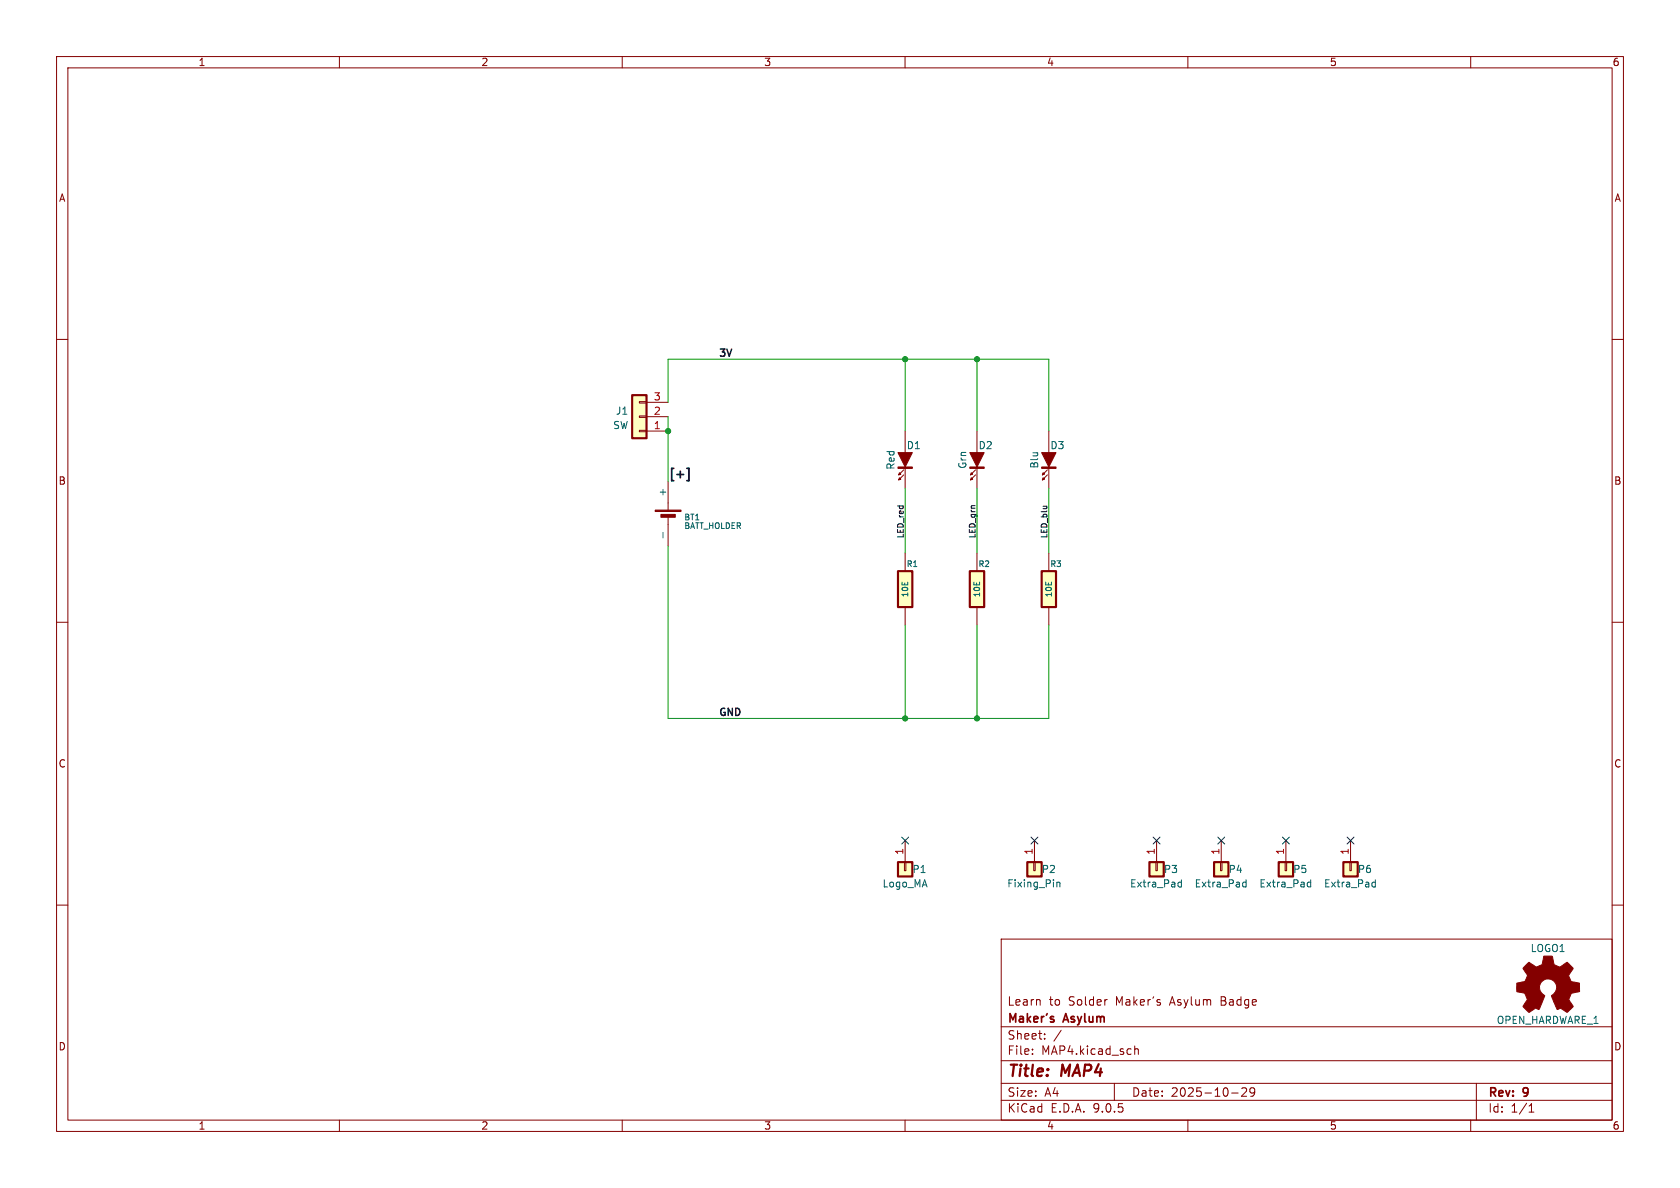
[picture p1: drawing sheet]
(kicad_sch
 (version 20250114)
 (generator "eeschema")
 (generator_version "9.0")
 (paper "A4")
 (title_block
  (title "MAP4")
  (date "2025-10-29")
  (rev "9")
  (company "Maker's Asylum")
  (comment 1 "Learn to Solder Maker's Asylum Badge"))
 (lib_symbols
  (symbol "BATT_HOLDER_1"
   (pin_numbers (hide yes))
   (pin_names
    (offset 0)) (exclude_from_sim no) (in_bom yes) (on_board yes)
   (property "Reference" "BT" (at 0 5.08 0) (effects (font (size 1.016 1.016)) (justify left)))
   (property "Value" "BATT_HOLDER" (at 0 -4.826 0) (effects (font (size 1.016 1.016)) (justify left)))
   (property "Footprint" "" (at 0 0 0) (effects (font (size 1.524 1.524))))
   (property "Datasheet" "" (at 0 0 0) (effects (font (size 1.524 1.524))))
   (property "Description" "" (at 0 0 0) (effects (font (size 1.27 1.27)) (hide yes)))
   (property "Field5" "HOLDER BATTERY COIN 20MM DIA THM" (at 0 7.62 0) (effects (font (size 1.524 1.524)) (justify left) (hide yes)))
   (property "Field6" "Coin Cell, Retainer" (at 0 10.16 0) (effects (font (size 1.524 1.524)) (justify left) (hide yes)))
   (property "Field7" "Coin, 20.0mm" (at 0 12.7 0) (effects (font (size 1.524 1.524)) (justify left) (hide yes)))
   (property "Field8" "Keystone Electronics" (at 0 15.24 0) (effects (font (size 1.524 1.524)) (justify left) (hide yes)))
   (property "Field9" "3003" (at 0 17.78 0) (effects (font (size 1.524 1.524)) (justify left) (hide yes)))
   (property "Field10" "Digikey" (at 0 20.32 0) (effects (font (size 1.524 1.524)) (justify left) (hide yes)))
   (property "Field11" "3003K-ND" (at 0 22.86 0) (effects (font (size 1.524 1.524)) (justify left) (hide yes)))
   (property "Field12" "http://www.digikey.com/scripts/DkSearch/dksus.dll?x=0&y=0&lang=en&KeyWords=3003K-ND&cur=USD" (at 0 25.4 0) (effects (font (size 1.524 1.524)) (justify left) (hide yes)))
   (symbol "BATT_HOLDER_1_0_1"
    (rectangle (start -1.27 2.286) (end -1.016 -2.286) (stroke (width 0) (type solid)) (fill (type outline)))
    (polyline (pts (xy -1.27 0) (xy -2.54 0)) (stroke (width 0) (type solid)) (fill (type none)))
    (rectangle (start 0 1.27) (end -0.508 -1.27) (stroke (width 0) (type solid)) (fill (type outline)))
    (polyline (pts (xy 0 0) (xy 1.27 0)) (stroke (width 0) (type solid)) (fill (type none))))
   (symbol "BATT_HOLDER_1_1_1"
    (pin passive line (at -6.35 0 0) (length 3.81) (name "+" (effects (font (size 1.27 1.27)))) (number "1" (effects (font (size 1.27 1.27)))))
    (pin passive line (at 5.08 0 180) (length 3.81) (name "-" (effects (font (size 1.27 1.27)))) (number "2" (effects (font (size 1.27 1.27))))))
   (embedded_fonts no))
  (symbol "LED_1"
   (pin_numbers (hide yes))
   (pin_names
    (offset 1.016) (hide yes)) (exclude_from_sim no) (in_bom yes) (on_board yes)
   (property "Reference" "D" (at 0 2.54 0) (effects (font (size 1.016 1.016))))
   (property "Value" "LED" (at 0 -2.54 0) (effects (font (size 1.016 1.016))))
   (property "Footprint" "" (at 0 0 0) (effects (font (size 1.524 1.524))))
   (property "Datasheet" "" (at 0 0 0) (effects (font (size 1.524 1.524))))
   (property "Description" "" (at 0 0 0) (effects (font (size 1.27 1.27)) (hide yes)))
   (property "Field5" "LED SS 5MM 625NM RED DIFF" (at 0 5.08 0) (effects (font (size 1.524 1.524)) (justify left) (hide yes)))
   (property "Field6" "2V, 10mA" (at 0 7.62 0) (effects (font (size 1.524 1.524)) (justify left) (hide yes)))
   (property "Field7" "Round with Domed Top, 5mm, T-1 3/4" (at 0 10.16 0) (effects (font (size 1.524 1.524)) (justify left) (hide yes)))
   (property "Field8" "Kingbright Corp" (at 0 12.7 0) (effects (font (size 1.524 1.524)) (justify left) (hide yes)))
   (property "Field9" "WP7113ID" (at 0 15.24 0) (effects (font (size 1.524 1.524)) (justify left) (hide yes)))
   (property "Field10" "Digikey" (at 0 17.78 0) (effects (font (size 1.524 1.524)) (justify left) (hide yes)))
   (property "Field11" "754-1264-ND" (at 0 20.32 0) (effects (font (size 1.524 1.524)) (justify left) (hide yes)))
   (property "Field12" "http://www.digikey.com/product-detail/en/WP7113ID/754-1264-ND/1747663" (at 0 22.86 0) (effects (font (size 1.524 1.524)) (justify left) (hide yes)))
   (symbol "LED_1_0_1"
    (polyline (pts (xy -1.27 1.27) (xy 1.27 0) (xy -1.27 -1.27)) (stroke (width 0) (type solid)) (fill (type outline)))
    (rectangle (start 1.27 1.27) (end 1.524 -1.27) (stroke (width 0) (type solid)) (fill (type outline)))
    (polyline (pts (xy 1.778 -0.254) (xy 2.667 -1.143) (xy 2.54 -0.762) (xy 2.286 -1.016) (xy 2.667 -1.143)) (stroke (width 0) (type solid)) (fill (type none)))
    (polyline (pts (xy 2.667 -0.254) (xy 3.556 -1.143) (xy 3.429 -0.762) (xy 3.175 -1.016) (xy 3.556 -1.143)) (stroke (width 0) (type solid)) (fill (type none))))
   (symbol "LED_1_1_1"
    (pin passive line (at -5.08 0 0) (length 3.81) (name "A" (effects (font (size 1.016 1.016)))) (number "1" (effects (font (size 1.016 1.016)))))
    (pin passive line (at 5.08 0 180) (length 3.81) (name "K" (effects (font (size 1.016 1.016)))) (number "2" (effects (font (size 1.016 1.016))))))
   (embedded_fonts no))
  (symbol "LED_2"
   (pin_numbers (hide yes))
   (pin_names
    (offset 1.016) (hide yes)) (exclude_from_sim no) (in_bom yes) (on_board yes)
   (property "Reference" "D" (at 0 2.54 0) (effects (font (size 1.016 1.016))))
   (property "Value" "LED" (at 0 -2.54 0) (effects (font (size 1.016 1.016))))
   (property "Footprint" "" (at 0 0 0) (effects (font (size 1.524 1.524))))
   (property "Datasheet" "" (at 0 0 0) (effects (font (size 1.524 1.524))))
   (property "Description" "" (at 0 0 0) (effects (font (size 1.27 1.27)) (hide yes)))
   (property "Field5" "LED SS 5MM 625NM RED DIFF" (at 0 5.08 0) (effects (font (size 1.524 1.524)) (justify left) (hide yes)))
   (property "Field6" "2V, 10mA" (at 0 7.62 0) (effects (font (size 1.524 1.524)) (justify left) (hide yes)))
   (property "Field7" "Round with Domed Top, 5mm, T-1 3/4" (at 0 10.16 0) (effects (font (size 1.524 1.524)) (justify left) (hide yes)))
   (property "Field8" "Kingbright Corp" (at 0 12.7 0) (effects (font (size 1.524 1.524)) (justify left) (hide yes)))
   (property "Field9" "WP7113ID" (at 0 15.24 0) (effects (font (size 1.524 1.524)) (justify left) (hide yes)))
   (property "Field10" "Digikey" (at 0 17.78 0) (effects (font (size 1.524 1.524)) (justify left) (hide yes)))
   (property "Field11" "754-1264-ND" (at 0 20.32 0) (effects (font (size 1.524 1.524)) (justify left) (hide yes)))
   (property "Field12" "http://www.digikey.com/product-detail/en/WP7113ID/754-1264-ND/1747663" (at 0 22.86 0) (effects (font (size 1.524 1.524)) (justify left) (hide yes)))
   (symbol "LED_2_0_1"
    (polyline (pts (xy -1.27 1.27) (xy 1.27 0) (xy -1.27 -1.27)) (stroke (width 0) (type solid)) (fill (type outline)))
    (rectangle (start 1.27 1.27) (end 1.524 -1.27) (stroke (width 0) (type solid)) (fill (type outline)))
    (polyline (pts (xy 1.778 -0.254) (xy 2.667 -1.143) (xy 2.54 -0.762) (xy 2.286 -1.016) (xy 2.667 -1.143)) (stroke (width 0) (type solid)) (fill (type none)))
    (polyline (pts (xy 2.667 -0.254) (xy 3.556 -1.143) (xy 3.429 -0.762) (xy 3.175 -1.016) (xy 3.556 -1.143)) (stroke (width 0) (type solid)) (fill (type none))))
   (symbol "LED_2_1_1"
    (pin passive line (at -5.08 0 0) (length 3.81) (name "A" (effects (font (size 1.016 1.016)))) (number "1" (effects (font (size 1.016 1.016)))))
    (pin passive line (at 5.08 0 180) (length 3.81) (name "K" (effects (font (size 1.016 1.016)))) (number "2" (effects (font (size 1.016 1.016))))))
   (embedded_fonts no))
  (symbol "LED_3"
   (pin_numbers (hide yes))
   (pin_names
    (offset 1.016) (hide yes)) (exclude_from_sim no) (in_bom yes) (on_board yes)
   (property "Reference" "D" (at 0 2.54 0) (effects (font (size 1.016 1.016))))
   (property "Value" "LED" (at 0 -2.54 0) (effects (font (size 1.016 1.016))))
   (property "Footprint" "" (at 0 0 0) (effects (font (size 1.524 1.524))))
   (property "Datasheet" "" (at 0 0 0) (effects (font (size 1.524 1.524))))
   (property "Description" "" (at 0 0 0) (effects (font (size 1.27 1.27)) (hide yes)))
   (property "Field5" "LED SS 5MM 625NM RED DIFF" (at 0 5.08 0) (effects (font (size 1.524 1.524)) (justify left) (hide yes)))
   (property "Field6" "2V, 10mA" (at 0 7.62 0) (effects (font (size 1.524 1.524)) (justify left) (hide yes)))
   (property "Field7" "Round with Domed Top, 5mm, T-1 3/4" (at 0 10.16 0) (effects (font (size 1.524 1.524)) (justify left) (hide yes)))
   (property "Field8" "Kingbright Corp" (at 0 12.7 0) (effects (font (size 1.524 1.524)) (justify left) (hide yes)))
   (property "Field9" "WP7113ID" (at 0 15.24 0) (effects (font (size 1.524 1.524)) (justify left) (hide yes)))
   (property "Field10" "Digikey" (at 0 17.78 0) (effects (font (size 1.524 1.524)) (justify left) (hide yes)))
   (property "Field11" "754-1264-ND" (at 0 20.32 0) (effects (font (size 1.524 1.524)) (justify left) (hide yes)))
   (property "Field12" "http://www.digikey.com/product-detail/en/WP7113ID/754-1264-ND/1747663" (at 0 22.86 0) (effects (font (size 1.524 1.524)) (justify left) (hide yes)))
   (symbol "LED_3_0_1"
    (polyline (pts (xy -1.27 1.27) (xy 1.27 0) (xy -1.27 -1.27)) (stroke (width 0) (type solid)) (fill (type outline)))
    (rectangle (start 1.27 1.27) (end 1.524 -1.27) (stroke (width 0) (type solid)) (fill (type outline)))
    (polyline (pts (xy 1.778 -0.254) (xy 2.667 -1.143) (xy 2.54 -0.762) (xy 2.286 -1.016) (xy 2.667 -1.143)) (stroke (width 0) (type solid)) (fill (type none)))
    (polyline (pts (xy 2.667 -0.254) (xy 3.556 -1.143) (xy 3.429 -0.762) (xy 3.175 -1.016) (xy 3.556 -1.143)) (stroke (width 0) (type solid)) (fill (type none))))
   (symbol "LED_3_1_1"
    (pin passive line (at -5.08 0 0) (length 3.81) (name "A" (effects (font (size 1.016 1.016)))) (number "1" (effects (font (size 1.016 1.016)))))
    (pin passive line (at 5.08 0 180) (length 3.81) (name "K" (effects (font (size 1.016 1.016)))) (number "2" (effects (font (size 1.016 1.016))))))
   (embedded_fonts no))
  (symbol "MAP4-rescue:OPEN_HARDWARE_1"
   (pin_names
    (offset 1.016)) (exclude_from_sim no) (in_bom yes) (on_board yes)
   (property "Reference" "LOGO" (at 0 6.985 0) (effects (font (size 1.27 1.27))))
   (property "Value" "OPEN_HARDWARE_1" (at 0 -5.715 0) (effects (font (size 1.27 1.27))))
   (property "Footprint" "" (at 0 0 0) (effects (font (size 1.524 1.524)) (hide yes)))
   (property "Datasheet" "" (at 0 0 0) (effects (font (size 1.524 1.524)) (hide yes)))
   (property "Description" "" (at 0 0 0) (effects (font (size 1.27 1.27)) (hide yes)))
   (property "Field5" "" (at 0 0 0) (effects (font (size 1.27 1.27)) (hide yes)))
   (symbol "OPEN_HARDWARE_1_0_1"
    (polyline (pts (xy 3.3528 -4.3434) (xy 3.302 -4.318) (xy 3.175 -4.2418) (xy 2.9972 -4.1148) (xy 2.7686 -3.9624) (xy 2.54 -3.81) (xy 2.3622 -3.7084) (xy 2.2352 -3.6068) (xy 2.1844 -3.5814) (xy 2.159 -3.6068) (xy 2.0574 -3.6576) (xy 1.905 -3.7338) (xy 1.8034 -3.7846) (xy 1.6764 -3.8354) (xy 1.6002 -3.8354) (xy 1.6002 -3.8354) (xy 1.5494 -3.7338) (xy 1.4732 -3.5306) (xy 1.3462 -3.302) (xy 1.2446 -3.0226) (xy 1.1176 -2.7178) (xy 0.9652 -2.413) (xy 0.8636 -2.1082) (xy 0.7366 -1.8288) (xy 0.6604 -1.6256) (xy 0.6096 -1.4732) (xy 0.5842 -1.397) (xy 0.5842 -1.397) (xy 0.6604 -1.3208) (xy 0.7874 -1.2446) (xy 1.0414 -1.016) (xy 1.2954 -0.6858) (xy 1.4478 -0.3302) (xy 1.524 0.0762) (xy 1.4732 0.4572) (xy 1.3208 0.8128) (xy 1.0668 1.143) (xy 0.762 1.3716) (xy 0.4064 1.524) (xy 0 1.5748) (xy -0.381 1.5494) (xy -0.7366 1.397) (xy -1.0668 1.143) (xy -1.2192 0.9906) (xy -1.397 0.6604) (xy -1.524 0.3048) (xy -1.524 0.2286) (xy -1.4986 -0.1778) (xy -1.397 -0.5334) (xy -1.1938 -0.8636) (xy -0.9144 -1.143) (xy -0.8636 -1.1684) (xy -0.7366 -1.27) (xy -0.635 -1.3462) (xy -0.5842 -1.397) (xy -1.0668 -2.5908) (xy -1.143 -2.794) (xy -1.2954 -3.1242) (xy -1.397 -3.4036) (xy -1.4986 -3.6322) (xy -1.5748 -3.7846) (xy -1.6002 -3.8354) (xy -1.6002 -3.8354) (xy -1.651 -3.8354) (xy -1.7272 -3.81) (xy -1.905 -3.7338) (xy -2.0066 -3.683) (xy -2.1336 -3.6068) (xy -2.2098 -3.5814) (xy -2.2606 -3.6068) (xy -2.3622 -3.683) (xy -2.54 -3.81) (xy -2.7686 -3.9624) (xy -2.9718 -4.0894) (xy -3.1496 -4.2164) (xy -3.302 -4.318) (xy -3.3528 -4.3434) (xy -3.3782 -4.3434) (xy -3.429 -4.318) (xy -3.5306 -4.2164) (xy -3.7084 -4.064) (xy -3.937 -3.8354) (xy -3.9624 -3.81) (xy -4.1656 -3.6068) (xy -4.318 -3.4544) (xy -4.4196 -3.3274) (xy -4.445 -3.2766) (xy -4.445 -3.2766) (xy -4.4196 -3.2258) (xy -4.318 -3.0734) (xy -4.2164 -2.8956) (xy -4.064 -2.667) (xy -3.6576 -2.0828) (xy -3.8862 -1.5494) (xy -3.937 -1.3716) (xy -4.0386 -1.1684) (xy -4.0894 -1.0414) (xy -4.1148 -0.9652) (xy -4.191 -0.9398) (xy -4.318 -0.9144) (xy -4.5466 -0.8636) (xy -4.8006 -0.8128) (xy -5.0546 -0.7874) (xy -5.2578 -0.7366) (xy -5.4356 -0.7112) (xy -5.5118 -0.6858) (xy -5.5118 -0.6858) (xy -5.5372 -0.635) (xy -5.5372 -0.5588) (xy -5.5372 -0.4318) (xy -5.5626 -0.2286) (xy -5.5626 0.0762) (xy -5.5626 0.127) (xy -5.5372 0.4064) (xy -5.5372 0.635) (xy -5.5372 0.762) (xy -5.5372 0.8382) (xy -5.5372 0.8382) (xy -5.461 0.8382) (xy -5.3086 0.889) (xy -5.08 0.9144) (xy -4.826 0.9652) (xy -4.8006 0.9906) (xy -4.5466 1.0414) (xy -4.318 1.0668) (xy -4.1656 1.1176) (xy -4.0894 1.143) (xy -4.0894 1.143) (xy -4.0386 1.2446) (xy -3.9624 1.4224) (xy -3.8608 1.6256) (xy -3.7846 1.8288) (xy -3.7084 2.0066) (xy -3.6576 2.159) (xy -3.6322 2.2098) (xy -3.6322 2.2098) (xy -3.683 2.286) (xy -3.7592 2.413) (xy -3.8862 2.5908) (xy -4.064 2.8194) (xy -4.064 2.8448) (xy -4.2164 3.0734) (xy -4.3434 3.2512) (xy -4.4196 3.3782) (xy -4.445 3.4544) (xy -4.445 3.4544) (xy -4.3942 3.5052) (xy -4.2926 3.6322) (xy -4.1148 3.81) (xy -3.937 4.0132) (xy -3.8608 4.064) (xy -3.6576 4.2926) (xy -3.5052 4.4196) (xy -3.4036 4.4958) (xy -3.3528 4.5212) (xy -3.3528 4.5212) (xy -3.302 4.4704) (xy -3.1496 4.3688) (xy -2.9718 4.2418) (xy -2.7432 4.0894) (xy -2.7178 4.0894) (xy -2.4892 3.937) (xy -2.3114 3.81) (xy -2.1844 3.7084) (xy -2.1336 3.683) (xy -2.1082 3.683) (xy -2.032 3.7084) (xy -1.8542 3.7592) (xy -1.6764 3.8354) (xy -1.4732 3.937) (xy -1.27 4.0132) (xy -1.143 4.064) (xy -1.0668 4.1148) (xy -1.0668 4.1148) (xy -1.0414 4.191) (xy -1.016 4.3434) (xy -0.9652 4.572) (xy -0.9144 4.8514) (xy -0.889 4.9022) (xy -0.8382 5.1562) (xy -0.8128 5.3848) (xy -0.7874 5.5372) (xy -0.762 5.588) (xy -0.7112 5.6134) (xy -0.5842 5.6134) (xy -0.4064 5.6134) (xy -0.1524 5.6134) (xy 0.0762 5.6134) (xy 0.3302 5.6134) (xy 0.5334 5.6134) (xy 0.6858 5.588) (xy 0.7366 5.588) (xy 0.7366 5.588) (xy 0.762 5.5118) (xy 0.8128 5.334) (xy 0.8382 5.1054) (xy 0.9144 4.826) (xy 0.9144 4.7752) (xy 0.9652 4.5212) (xy 1.016 4.2926) (xy 1.0414 4.1402) (xy 1.0668 4.0894) (xy 1.0668 4.0894) (xy 1.1938 4.0386) (xy 1.3716 3.9624) (xy 1.5748 3.8608) (xy 2.0828 3.6576) (xy 2.7178 4.0894) (xy 2.7686 4.1402) (xy 2.9972 4.2926) (xy 3.175 4.4196) (xy 3.302 4.4958) (xy 3.3782 4.5212) (xy 3.3782 4.5212) (xy 3.429 4.4704) (xy 3.556 4.3434) (xy 3.7338 4.191) (xy 3.9116 3.9878) (xy 4.064 3.8354) (xy 4.2418 3.6576) (xy 4.3434 3.556) (xy 4.4196 3.4798) (xy 4.4196 3.429) (xy 4.4196 3.4036) (xy 4.3942 3.3274) (xy 4.2926 3.2004) (xy 4.1656 2.9972) (xy 4.0132 2.794) (xy 3.8862 2.5908) (xy 3.7592 2.3876) (xy 3.6576 2.2352) (xy 3.6322 2.159) (xy 3.6322 2.1336) (xy 3.683 2.0066) (xy 3.7592 1.8288) (xy 3.8608 1.6002) (xy 4.064 1.1176) (xy 4.3942 1.0414) (xy 4.5974 1.016) (xy 4.8768 0.9652) (xy 5.1308 0.9144) (xy 5.5372 0.8382) (xy 5.5626 -0.6604) (xy 5.4864 -0.6858) (xy 5.4356 -0.6858) (xy 5.2832 -0.7366) (xy 5.0546 -0.762) (xy 4.8006 -0.8128) (xy 4.5974 -0.8636) (xy 4.3688 -0.9144) (xy 4.2164 -0.9398) (xy 4.1402 -0.9398) (xy 4.1148 -0.9652) (xy 4.064 -1.0668) (xy 3.9878 -1.2446) (xy 3.9116 -1.4478) (xy 3.81 -1.651) (xy 3.7338 -1.8542) (xy 3.683 -2.0066) (xy 3.6576 -2.0828) (xy 3.683 -2.1336) (xy 3.7846 -2.2606) (xy 3.8862 -2.4638) (xy 4.0386 -2.667) (xy 4.191 -2.8956) (xy 4.318 -3.0734) (xy 4.3942 -3.2004) (xy 4.445 -3.2766) (xy 4.4196 -3.3274) (xy 4.3434 -3.429) (xy 4.1656 -3.5814) (xy 3.937 -3.8354) (xy 3.8862 -3.8608) (xy 3.683 -4.064) (xy 3.5306 -4.2164) (xy 3.4036 -4.318) (xy 3.3528 -4.3434)) (stroke (width 0) (type solid)) (fill (type outline))))
   (embedded_fonts no))
  (symbol "OPEN_HARDWARE_1_1"
   (pin_names
    (offset 1.016)) (exclude_from_sim no) (in_bom yes) (on_board yes)
   (property "Reference" "LOGO" (at 0 6.985 0) (effects (font (size 1.27 1.27))))
   (property "Value" "OPEN_HARDWARE_1" (at 0 -5.715 0) (effects (font (size 1.27 1.27))))
   (property "Footprint" "" (at 0 0 0) (effects (font (size 1.524 1.524)) (hide yes)))
   (property "Datasheet" "" (at 0 0 0) (effects (font (size 1.524 1.524)) (hide yes)))
   (property "Description" "" (at 0 0 0) (effects (font (size 1.27 1.27)) (hide yes)))
   (property "Field5" "" (at 0 0 0) (effects (font (size 1.27 1.27)) (hide yes)))
   (symbol "OPEN_HARDWARE_1_1_0_1"
    (polyline (pts (xy 3.3528 -4.3434) (xy 3.302 -4.318) (xy 3.175 -4.2418) (xy 2.9972 -4.1148) (xy 2.7686 -3.9624) (xy 2.54 -3.81) (xy 2.3622 -3.7084) (xy 2.2352 -3.6068) (xy 2.1844 -3.5814) (xy 2.159 -3.6068) (xy 2.0574 -3.6576) (xy 1.905 -3.7338) (xy 1.8034 -3.7846) (xy 1.6764 -3.8354) (xy 1.6002 -3.8354) (xy 1.6002 -3.8354) (xy 1.5494 -3.7338) (xy 1.4732 -3.5306) (xy 1.3462 -3.302) (xy 1.2446 -3.0226) (xy 1.1176 -2.7178) (xy 0.9652 -2.413) (xy 0.8636 -2.1082) (xy 0.7366 -1.8288) (xy 0.6604 -1.6256) (xy 0.6096 -1.4732) (xy 0.5842 -1.397) (xy 0.5842 -1.397) (xy 0.6604 -1.3208) (xy 0.7874 -1.2446) (xy 1.0414 -1.016) (xy 1.2954 -0.6858) (xy 1.4478 -0.3302) (xy 1.524 0.0762) (xy 1.4732 0.4572) (xy 1.3208 0.8128) (xy 1.0668 1.143) (xy 0.762 1.3716) (xy 0.4064 1.524) (xy 0 1.5748) (xy -0.381 1.5494) (xy -0.7366 1.397) (xy -1.0668 1.143) (xy -1.2192 0.9906) (xy -1.397 0.6604) (xy -1.524 0.3048) (xy -1.524 0.2286) (xy -1.4986 -0.1778) (xy -1.397 -0.5334) (xy -1.1938 -0.8636) (xy -0.9144 -1.143) (xy -0.8636 -1.1684) (xy -0.7366 -1.27) (xy -0.635 -1.3462) (xy -0.5842 -1.397) (xy -1.0668 -2.5908) (xy -1.143 -2.794) (xy -1.2954 -3.1242) (xy -1.397 -3.4036) (xy -1.4986 -3.6322) (xy -1.5748 -3.7846) (xy -1.6002 -3.8354) (xy -1.6002 -3.8354) (xy -1.651 -3.8354) (xy -1.7272 -3.81) (xy -1.905 -3.7338) (xy -2.0066 -3.683) (xy -2.1336 -3.6068) (xy -2.2098 -3.5814) (xy -2.2606 -3.6068) (xy -2.3622 -3.683) (xy -2.54 -3.81) (xy -2.7686 -3.9624) (xy -2.9718 -4.0894) (xy -3.1496 -4.2164) (xy -3.302 -4.318) (xy -3.3528 -4.3434) (xy -3.3782 -4.3434) (xy -3.429 -4.318) (xy -3.5306 -4.2164) (xy -3.7084 -4.064) (xy -3.937 -3.8354) (xy -3.9624 -3.81) (xy -4.1656 -3.6068) (xy -4.318 -3.4544) (xy -4.4196 -3.3274) (xy -4.445 -3.2766) (xy -4.445 -3.2766) (xy -4.4196 -3.2258) (xy -4.318 -3.0734) (xy -4.2164 -2.8956) (xy -4.064 -2.667) (xy -3.6576 -2.0828) (xy -3.8862 -1.5494) (xy -3.937 -1.3716) (xy -4.0386 -1.1684) (xy -4.0894 -1.0414) (xy -4.1148 -0.9652) (xy -4.191 -0.9398) (xy -4.318 -0.9144) (xy -4.5466 -0.8636) (xy -4.8006 -0.8128) (xy -5.0546 -0.7874) (xy -5.2578 -0.7366) (xy -5.4356 -0.7112) (xy -5.5118 -0.6858) (xy -5.5118 -0.6858) (xy -5.5372 -0.635) (xy -5.5372 -0.5588) (xy -5.5372 -0.4318) (xy -5.5626 -0.2286) (xy -5.5626 0.0762) (xy -5.5626 0.127) (xy -5.5372 0.4064) (xy -5.5372 0.635) (xy -5.5372 0.762) (xy -5.5372 0.8382) (xy -5.5372 0.8382) (xy -5.461 0.8382) (xy -5.3086 0.889) (xy -5.08 0.9144) (xy -4.826 0.9652) (xy -4.8006 0.9906) (xy -4.5466 1.0414) (xy -4.318 1.0668) (xy -4.1656 1.1176) (xy -4.0894 1.143) (xy -4.0894 1.143) (xy -4.0386 1.2446) (xy -3.9624 1.4224) (xy -3.8608 1.6256) (xy -3.7846 1.8288) (xy -3.7084 2.0066) (xy -3.6576 2.159) (xy -3.6322 2.2098) (xy -3.6322 2.2098) (xy -3.683 2.286) (xy -3.7592 2.413) (xy -3.8862 2.5908) (xy -4.064 2.8194) (xy -4.064 2.8448) (xy -4.2164 3.0734) (xy -4.3434 3.2512) (xy -4.4196 3.3782) (xy -4.445 3.4544) (xy -4.445 3.4544) (xy -4.3942 3.5052) (xy -4.2926 3.6322) (xy -4.1148 3.81) (xy -3.937 4.0132) (xy -3.8608 4.064) (xy -3.6576 4.2926) (xy -3.5052 4.4196) (xy -3.4036 4.4958) (xy -3.3528 4.5212) (xy -3.3528 4.5212) (xy -3.302 4.4704) (xy -3.1496 4.3688) (xy -2.9718 4.2418) (xy -2.7432 4.0894) (xy -2.7178 4.0894) (xy -2.4892 3.937) (xy -2.3114 3.81) (xy -2.1844 3.7084) (xy -2.1336 3.683) (xy -2.1082 3.683) (xy -2.032 3.7084) (xy -1.8542 3.7592) (xy -1.6764 3.8354) (xy -1.4732 3.937) (xy -1.27 4.0132) (xy -1.143 4.064) (xy -1.0668 4.1148) (xy -1.0668 4.1148) (xy -1.0414 4.191) (xy -1.016 4.3434) (xy -0.9652 4.572) (xy -0.9144 4.8514) (xy -0.889 4.9022) (xy -0.8382 5.1562) (xy -0.8128 5.3848) (xy -0.7874 5.5372) (xy -0.762 5.588) (xy -0.7112 5.6134) (xy -0.5842 5.6134) (xy -0.4064 5.6134) (xy -0.1524 5.6134) (xy 0.0762 5.6134) (xy 0.3302 5.6134) (xy 0.5334 5.6134) (xy 0.6858 5.588) (xy 0.7366 5.588) (xy 0.7366 5.588) (xy 0.762 5.5118) (xy 0.8128 5.334) (xy 0.8382 5.1054) (xy 0.9144 4.826) (xy 0.9144 4.7752) (xy 0.9652 4.5212) (xy 1.016 4.2926) (xy 1.0414 4.1402) (xy 1.0668 4.0894) (xy 1.0668 4.0894) (xy 1.1938 4.0386) (xy 1.3716 3.9624) (xy 1.5748 3.8608) (xy 2.0828 3.6576) (xy 2.7178 4.0894) (xy 2.7686 4.1402) (xy 2.9972 4.2926) (xy 3.175 4.4196) (xy 3.302 4.4958) (xy 3.3782 4.5212) (xy 3.3782 4.5212) (xy 3.429 4.4704) (xy 3.556 4.3434) (xy 3.7338 4.191) (xy 3.9116 3.9878) (xy 4.064 3.8354) (xy 4.2418 3.6576) (xy 4.3434 3.556) (xy 4.4196 3.4798) (xy 4.4196 3.429) (xy 4.4196 3.4036) (xy 4.3942 3.3274) (xy 4.2926 3.2004) (xy 4.1656 2.9972) (xy 4.0132 2.794) (xy 3.8862 2.5908) (xy 3.7592 2.3876) (xy 3.6576 2.2352) (xy 3.6322 2.159) (xy 3.6322 2.1336) (xy 3.683 2.0066) (xy 3.7592 1.8288) (xy 3.8608 1.6002) (xy 4.064 1.1176) (xy 4.3942 1.0414) (xy 4.5974 1.016) (xy 4.8768 0.9652) (xy 5.1308 0.9144) (xy 5.5372 0.8382) (xy 5.5626 -0.6604) (xy 5.4864 -0.6858) (xy 5.4356 -0.6858) (xy 5.2832 -0.7366) (xy 5.0546 -0.762) (xy 4.8006 -0.8128) (xy 4.5974 -0.8636) (xy 4.3688 -0.9144) (xy 4.2164 -0.9398) (xy 4.1402 -0.9398) (xy 4.1148 -0.9652) (xy 4.064 -1.0668) (xy 3.9878 -1.2446) (xy 3.9116 -1.4478) (xy 3.81 -1.651) (xy 3.7338 -1.8542) (xy 3.683 -2.0066) (xy 3.6576 -2.0828) (xy 3.683 -2.1336) (xy 3.7846 -2.2606) (xy 3.8862 -2.4638) (xy 4.0386 -2.667) (xy 4.191 -2.8956) (xy 4.318 -3.0734) (xy 4.3942 -3.2004) (xy 4.445 -3.2766) (xy 4.4196 -3.3274) (xy 4.3434 -3.429) (xy 4.1656 -3.5814) (xy 3.937 -3.8354) (xy 3.8862 -3.8608) (xy 3.683 -4.064) (xy 3.5306 -4.2164) (xy 3.4036 -4.318) (xy 3.3528 -4.3434)) (stroke (width 0) (type solid)) (fill (type outline))))
   (embedded_fonts no))
  (symbol "map4:BATT_HOLDER"
   (pin_numbers (hide yes))
   (pin_names
    (offset 0)) (exclude_from_sim no) (in_bom yes) (on_board yes)
   (property "Reference" "BT" (at 0 5.08 0) (effects (font (size 1.016 1.016)) (justify left)))
   (property "Value" "BATT_HOLDER" (at 0 -4.826 0) (effects (font (size 1.016 1.016)) (justify left)))
   (property "Footprint" "" (at 0 0 0) (effects (font (size 1.524 1.524))))
   (property "Datasheet" "" (at 0 0 0) (effects (font (size 1.524 1.524))))
   (property "Description" "" (at 0 0 0) (effects (font (size 1.27 1.27)) (hide yes)))
   (property "Field5" "HOLDER BATTERY COIN 20MM DIA THM" (at 0 7.62 0) (effects (font (size 1.524 1.524)) (justify left) (hide yes)))
   (property "Field6" "Coin Cell, Retainer" (at 0 10.16 0) (effects (font (size 1.524 1.524)) (justify left) (hide yes)))
   (property "Field7" "Coin, 20.0mm" (at 0 12.7 0) (effects (font (size 1.524 1.524)) (justify left) (hide yes)))
   (property "Field8" "Keystone Electronics" (at 0 15.24 0) (effects (font (size 1.524 1.524)) (justify left) (hide yes)))
   (property "Field9" "3003" (at 0 17.78 0) (effects (font (size 1.524 1.524)) (justify left) (hide yes)))
   (property "Field10" "Digikey" (at 0 20.32 0) (effects (font (size 1.524 1.524)) (justify left) (hide yes)))
   (property "Field11" "3003K-ND" (at 0 22.86 0) (effects (font (size 1.524 1.524)) (justify left) (hide yes)))
   (property "Field12" "http://www.digikey.com/scripts/DkSearch/dksus.dll?x=0&y=0&lang=en&KeyWords=3003K-ND&cur=USD" (at 0 25.4 0) (effects (font (size 1.524 1.524)) (justify left) (hide yes)))
   (symbol "BATT_HOLDER_0_1"
    (rectangle (start -1.27 2.286) (end -1.016 -2.286) (stroke (width 0) (type solid)) (fill (type outline)))
    (polyline (pts (xy -1.27 0) (xy -2.54 0)) (stroke (width 0) (type solid)) (fill (type none)))
    (rectangle (start 0 1.27) (end -0.508 -1.27) (stroke (width 0) (type solid)) (fill (type outline)))
    (polyline (pts (xy 0 0) (xy 1.27 0)) (stroke (width 0) (type solid)) (fill (type none))))
   (symbol "BATT_HOLDER_1_1"
    (pin passive line (at -6.35 0 0) (length 3.81) (name "+" (effects (font (size 1.27 1.27)))) (number "1" (effects (font (size 1.27 1.27)))))
    (pin passive line (at 5.08 0 180) (length 3.81) (name "-" (effects (font (size 1.27 1.27)))) (number "2" (effects (font (size 1.27 1.27))))))
   (embedded_fonts no))
  (symbol "map4:CONN_01X01"
   (pin_names
    (offset 1.016) (hide yes)) (exclude_from_sim no) (in_bom yes) (on_board yes)
   (property "Reference" "P" (at 0 2.54 0) (effects (font (size 1.27 1.27))))
   (property "Value" "CONN_01X01" (at 2.54 0 90) (effects (font (size 1.27 1.27))))
   (property "Footprint" "" (at 0 0 0) (effects (font (size 1.27 1.27))))
   (property "Datasheet" "" (at 0 0 0) (effects (font (size 1.27 1.27))))
   (property "Description" "" (at 0 0 0) (effects (font (size 1.27 1.27)) (hide yes)))
   (symbol "CONN_01X01_0_1"
    (rectangle (start -1.27 0.127) (end 0.254 -0.127) (stroke (width 0) (type solid)) (fill (type none))))
   (symbol "CONN_01X01_1_1"
    (rectangle (start -1.27 1.27) (end 1.27 -1.27) (stroke (width 0.381) (type solid)) (fill (type background)))
    (pin passive line (at -5.08 0 0) (length 3.81) (name "P1" (effects (font (size 1.27 1.27)))) (number "1" (effects (font (size 1.27 1.27))))))
   (embedded_fonts no))
  (symbol "map4:Conn_01x03"
   (pin_names
    (offset 1.016) (hide yes)) (exclude_from_sim no) (in_bom yes) (on_board yes)
   (property "Reference" "J" (at 0 5.08 0) (effects (font (size 1.27 1.27))))
   (property "Value" "Conn_01x03" (at 0 -5.08 0) (effects (font (size 1.27 1.27))))
   (property "Footprint" "" (at 0 0 0) (effects (font (size 1.27 1.27)) (hide yes)))
   (property "Datasheet" "~" (at 0 0 0) (effects (font (size 1.27 1.27)) (hide yes)))
   (property "Description" "Generic connector, single row, 01x03, script generated (kicad-library-utils/schlib/autogen/connector/)" (at 0 0 0) (effects (font (size 1.27 1.27)) (hide yes)))
   (symbol "Conn_01x03_1_1"
    (rectangle (start -1.27 3.81) (end 1.27 -3.81) (stroke (width 0.381) (type solid)) (fill (type background)))
    (rectangle (start -1.27 2.667) (end 0 2.413) (stroke (width 0.1524) (type default)) (fill (type none)))
    (rectangle (start -1.27 0.127) (end 0 -0.127) (stroke (width 0.1524) (type default)) (fill (type none)))
    (rectangle (start -1.27 -2.413) (end 0 -2.667) (stroke (width 0.1524) (type default)) (fill (type none)))
    (pin passive line (at -5.08 2.54 0) (length 3.81) (name "Pin_1" (effects (font (size 1.27 1.27)))) (number "1" (effects (font (size 1.27 1.27)))))
    (pin passive line (at -5.08 0 0) (length 3.81) (name "Pin_2" (effects (font (size 1.27 1.27)))) (number "2" (effects (font (size 1.27 1.27)))))
    (pin passive line (at -5.08 -2.54 0) (length 3.81) (name "Pin_3" (effects (font (size 1.27 1.27)))) (number "3" (effects (font (size 1.27 1.27))))))
   (embedded_fonts no))
  (symbol "map4:LED"
   (pin_numbers (hide yes))
   (pin_names
    (offset 1.016) (hide yes)) (exclude_from_sim no) (in_bom yes) (on_board yes)
   (property "Reference" "D" (at 0 2.54 0) (effects (font (size 1.016 1.016))))
   (property "Value" "LED" (at 0 -2.54 0) (effects (font (size 1.016 1.016))))
   (property "Footprint" "" (at 0 0 0) (effects (font (size 1.524 1.524))))
   (property "Datasheet" "" (at 0 0 0) (effects (font (size 1.524 1.524))))
   (property "Description" "" (at 0 0 0) (effects (font (size 1.27 1.27)) (hide yes)))
   (property "Field5" "LED SS 5MM 625NM RED DIFF" (at 0 5.08 0) (effects (font (size 1.524 1.524)) (justify left) (hide yes)))
   (property "Field6" "2V, 10mA" (at 0 7.62 0) (effects (font (size 1.524 1.524)) (justify left) (hide yes)))
   (property "Field7" "Round with Domed Top, 5mm, T-1 3/4" (at 0 10.16 0) (effects (font (size 1.524 1.524)) (justify left) (hide yes)))
   (property "Field8" "Kingbright Corp" (at 0 12.7 0) (effects (font (size 1.524 1.524)) (justify left) (hide yes)))
   (property "Field9" "WP7113ID" (at 0 15.24 0) (effects (font (size 1.524 1.524)) (justify left) (hide yes)))
   (property "Field10" "Digikey" (at 0 17.78 0) (effects (font (size 1.524 1.524)) (justify left) (hide yes)))
   (property "Field11" "754-1264-ND" (at 0 20.32 0) (effects (font (size 1.524 1.524)) (justify left) (hide yes)))
   (property "Field12" "http://www.digikey.com/product-detail/en/WP7113ID/754-1264-ND/1747663" (at 0 22.86 0) (effects (font (size 1.524 1.524)) (justify left) (hide yes)))
   (symbol "LED_0_1"
    (rectangle (start 1.27 1.27) (end 1.524 -1.27) (stroke (width 0) (type solid)) (fill (type outline)))
    (polyline (pts (xy 1.778 -0.254) (xy 2.667 -1.143) (xy 2.54 -0.762) (xy 2.286 -1.016) (xy 2.667 -1.143)) (stroke (width 0) (type solid)) (fill (type none)))
    (polyline (pts (xy 2.667 -0.254) (xy 3.556 -1.143) (xy 3.429 -0.762) (xy 3.175 -1.016) (xy 3.556 -1.143)) (stroke (width 0) (type solid)) (fill (type none))))
   (symbol "LED_1_1"
    (polyline (pts (xy 1.27 0) (xy -1.27 1.27) (xy -1.27 -1.27) (xy 1.27 0)) (stroke (width 0) (type solid)) (fill (type outline)))
    (pin passive line (at -5.08 0 0) (length 3.81) (name "A" (effects (font (size 1.016 1.016)))) (number "1" (effects (font (size 1.016 1.016)))))
    (pin passive line (at 5.08 0 180) (length 3.81) (name "K" (effects (font (size 1.016 1.016)))) (number "2" (effects (font (size 1.016 1.016))))))
   (embedded_fonts no))
  (symbol "map4:R"
   (pin_numbers (hide yes))
   (pin_names
    (offset 0)) (exclude_from_sim no) (in_bom yes) (on_board yes)
   (property "Reference" "R" (at 2.413 0 90) (effects (font (size 1.016 1.016))))
   (property "Value" "R" (at 0.127 0 90) (effects (font (size 1.016 1.016))))
   (property "Footprint" "" (at 0 0 0) (effects (font (size 1.524 1.524))))
   (property "Datasheet" "" (at 0 0 0) (effects (font (size 1.524 1.524))))
   (property "Description" "" (at 0 0 0) (effects (font (size 1.27 1.27)) (hide yes)))
   (symbol "R_1_1"
    (rectangle (start -1.27 3.175) (end 1.27 -3.175) (stroke (width 0.381) (type solid)) (fill (type background)))
    (pin passive line (at 0 6.35 270) (length 3.175) (name "~" (effects (font (size 1.016 1.016)))) (number "1" (effects (font (size 1.016 1.016)))))
    (pin passive line (at 0 -6.35 90) (length 3.175) (name "~" (effects (font (size 1.524 1.524)))) (number "2" (effects (font (size 1.524 1.524))))))
   (embedded_fonts no)))
 (junction
  (at 160.02 127)
  (diameter 0)
  (color 0 0 0 0))
 (junction
  (at 160.02 63.5)
  (diameter 0)
  (color 0 0 0 0))
 (junction
  (at 172.72 63.5)
  (diameter 0)
  (color 0 0 0 0))
 (junction
  (at 172.72 127)
  (diameter 0)
  (color 0 0 0 0))
 (junction
  (at 118.11 76.2)
  (diameter 0)
  (color 0 0 0 0))
 (no_connect
  (at 204.47 148.59))
 (no_connect
  (at 182.88 148.59))
 (no_connect
  (at 160.02 148.59))
 (no_connect
  (at 238.76 148.59))
 (no_connect
  (at 215.9 148.59))
 (no_connect
  (at 227.33 148.59))
 (wire
  (pts (xy 160.02 86.36) (xy 160.02 97.79))
  (stroke (width 0) (type default)))
 (wire
  (pts (xy 118.11 127) (xy 118.11 96.52))
  (stroke (width 0) (type default)))
 (wire
  (pts (xy 172.72 63.5) (xy 172.72 76.2))
  (stroke (width 0) (type default)))
 (wire
  (pts (xy 185.42 86.36) (xy 185.42 97.79))
  (stroke (width 0) (type default)))
 (wire
  (pts (xy 185.42 63.5) (xy 172.72 63.5))
  (stroke (width 0) (type default)))
 (wire
  (pts (xy 172.72 86.36) (xy 172.72 97.79))
  (stroke (width 0) (type default)))
 (wire
  (pts (xy 172.72 127) (xy 160.02 127))
  (stroke (width 0) (type default)))
 (wire
  (pts (xy 160.02 63.5) (xy 118.11 63.5))
  (stroke (width 0) (type default)))
 (wire
  (pts (xy 118.11 63.5) (xy 118.11 71.12))
  (stroke (width 0) (type default)))
 (wire
  (pts (xy 172.72 63.5) (xy 160.02 63.5))
  (stroke (width 0) (type default)))
 (wire
  (pts (xy 160.02 127) (xy 118.11 127))
  (stroke (width 0) (type default)))
 (wire
  (pts (xy 185.42 76.2) (xy 185.42 63.5))
  (stroke (width 0) (type default)))
 (wire
  (pts (xy 185.42 110.49) (xy 185.42 127))
  (stroke (width 0) (type default)))
 (wire
  (pts (xy 160.02 110.49) (xy 160.02 127))
  (stroke (width 0) (type default)))
 (wire
  (pts (xy 118.11 73.66) (xy 118.11 76.2))
  (stroke (width 0) (type default)))
 (wire
  (pts (xy 172.72 110.49) (xy 172.72 127))
  (stroke (width 0) (type default)))
 (wire
  (pts (xy 185.42 127) (xy 172.72 127))
  (stroke (width 0) (type default)))
 (wire
  (pts (xy 118.11 76.2) (xy 118.11 85.09))
  (stroke (width 0) (type default)))
 (wire
  (pts (xy 160.02 63.5) (xy 160.02 76.2))
  (stroke (width 0) (type default)))
 (label "LED_grn"
  (at 172.72 95.25 90)
  (effects (font (size 1.016 1.016)) (justify left bottom)))
 (label "LED_blu"
  (at 185.42 95.25 90)
  (effects (font (size 1.016 1.016)) (justify left bottom)))
 (label "LED_red"
  (at 160.02 95.25 90)
  (effects (font (size 1.016 1.016)) (justify left bottom)))
 (label "3V"
  (at 127 63.5 0)
  (effects (font (size 1.27 1.27) (thickness 0.254)
    (bold yes)) (justify left bottom)))
 (label "GND"
  (at 127 127 0)
  (effects (font (size 1.27 1.27) (thickness 0.254)
    (bold yes)) (justify left bottom)))
 (label "[+]"
  (at 118.11 85.09 0)
  (effects (font (size 1.524 1.524) (thickness 0.3048)
    (bold yes)) (justify left bottom)))
 (symbol
  (lib_id "map4:LED")
  (at 160.02 81.28 270)
  (unit 1)
  (exclude_from_sim no)
  (in_bom yes)
  (on_board yes)
  (dnp no)
  (property "Reference" "D1" (at 161.544 78.74 90) (effects (font (size 1.27 1.27))))
  (property "Value" "Red" (at 157.48 81.28 0) (effects (font (size 1.27 1.27))))
  (property "Footprint" "map4_fp:LED-5MM" (at 160.02 81.28 0) (effects (font (size 1.27 1.27)) (hide yes)))
  (property "Datasheet" "" (at 160.02 81.28 0) (effects (font (size 1.27 1.27))))
  (property "Description" "" (at 160.02 81.28 0) (effects (font (size 1.27 1.27))))
  (property "Field5" "LED SS 5MM 625NM RED DIFF" (at 165.1 81.28 0) (effects (font (size 1.524 1.524)) (justify left) (hide yes)))
  (property "Field6" "2V, 10mA" (at 167.64 81.28 0) (effects (font (size 1.524 1.524)) (justify left) (hide yes)))
  (property "Field7" "Round with Domed Top, 5mm, T-1 3/4" (at 170.18 81.28 0) (effects (font (size 1.524 1.524)) (justify left) (hide yes)))
  (property "Field8" "Kingbright Corp" (at 172.72 81.28 0) (effects (font (size 1.524 1.524)) (justify left) (hide yes)))
  (property "Field9" "WP7113ID" (at 175.26 81.28 0) (effects (font (size 1.524 1.524)) (justify left) (hide yes)))
  (property "Field10" "Digikey" (at 177.8 81.28 0) (effects (font (size 1.524 1.524)) (justify left) (hide yes)))
  (property "Field11" "754-1264-ND" (at 180.34 81.28 0) (effects (font (size 1.524 1.524)) (justify left) (hide yes)))
  (property "Field12" "http://www.digikey.com/product-detail/en/WP7113ID/754-1264-ND/1747663" (at 182.88 81.28 0) (effects (font (size 1.524 1.524)) (justify left) (hide yes)))
  (pin "2")
  (pin "1"))
 (symbol
  (lib_id "map4:LED")
  (at 172.72 81.28 270)
  (unit 1)
  (exclude_from_sim no)
  (in_bom yes)
  (on_board yes)
  (dnp no)
  (property "Reference" "D2" (at 174.244 78.74 90) (effects (font (size 1.27 1.27))))
  (property "Value" "Grn" (at 170.18 81.28 0) (effects (font (size 1.27 1.27))))
  (property "Footprint" "map4_fp:LED-5MM" (at 172.72 81.28 0) (effects (font (size 1.27 1.27)) (hide yes)))
  (property "Datasheet" "" (at 172.72 81.28 0) (effects (font (size 1.27 1.27))))
  (property "Description" "" (at 172.72 81.28 0) (effects (font (size 1.27 1.27))))
  (property "Field5" "LED SS 5MM 625NM RED DIFF" (at 177.8 81.28 0) (effects (font (size 1.524 1.524)) (justify left) (hide yes)))
  (property "Field6" "2V, 10mA" (at 180.34 81.28 0) (effects (font (size 1.524 1.524)) (justify left) (hide yes)))
  (property "Field7" "Round with Domed Top, 5mm, T-1 3/4" (at 182.88 81.28 0) (effects (font (size 1.524 1.524)) (justify left) (hide yes)))
  (property "Field8" "Kingbright Corp" (at 185.42 81.28 0) (effects (font (size 1.524 1.524)) (justify left) (hide yes)))
  (property "Field9" "WP7113ID" (at 187.96 81.28 0) (effects (font (size 1.524 1.524)) (justify left) (hide yes)))
  (property "Field10" "Digikey" (at 190.5 81.28 0) (effects (font (size 1.524 1.524)) (justify left) (hide yes)))
  (property "Field11" "754-1264-ND" (at 193.04 81.28 0) (effects (font (size 1.524 1.524)) (justify left) (hide yes)))
  (property "Field12" "http://www.digikey.com/product-detail/en/WP7113ID/754-1264-ND/1747663" (at 195.58 81.28 0) (effects (font (size 1.524 1.524)) (justify left) (hide yes)))
  (pin "2")
  (pin "1"))
 (symbol
  (lib_id "map4:LED")
  (at 185.42 81.28 270)
  (unit 1)
  (exclude_from_sim no)
  (in_bom yes)
  (on_board yes)
  (dnp no)
  (property "Reference" "D3" (at 186.944 78.74 90) (effects (font (size 1.27 1.27))))
  (property "Value" "Blu" (at 182.88 81.28 0) (effects (font (size 1.27 1.27))))
  (property "Footprint" "map4_fp:LED-5MM_INV" (at 185.42 81.28 0) (effects (font (size 1.27 1.27)) (hide yes)))
  (property "Datasheet" "" (at 185.42 81.28 0) (effects (font (size 1.27 1.27))))
  (property "Description" "" (at 185.42 81.28 0) (effects (font (size 1.27 1.27))))
  (property "Field5" "LED SS 5MM 625NM RED DIFF" (at 190.5 81.28 0) (effects (font (size 1.524 1.524)) (justify left) (hide yes)))
  (property "Field6" "2V, 10mA" (at 193.04 81.28 0) (effects (font (size 1.524 1.524)) (justify left) (hide yes)))
  (property "Field7" "Round with Domed Top, 5mm, T-1 3/4" (at 195.58 81.28 0) (effects (font (size 1.524 1.524)) (justify left) (hide yes)))
  (property "Field8" "Kingbright Corp" (at 198.12 81.28 0) (effects (font (size 1.524 1.524)) (justify left) (hide yes)))
  (property "Field9" "WP7113ID" (at 200.66 81.28 0) (effects (font (size 1.524 1.524)) (justify left) (hide yes)))
  (property "Field10" "Digikey" (at 203.2 81.28 0) (effects (font (size 1.524 1.524)) (justify left) (hide yes)))
  (property "Field11" "754-1264-ND" (at 205.74 81.28 0) (effects (font (size 1.524 1.524)) (justify left) (hide yes)))
  (property "Field12" "http://www.digikey.com/product-detail/en/WP7113ID/754-1264-ND/1747663" (at 208.28 81.28 0) (effects (font (size 1.524 1.524)) (justify left) (hide yes)))
  (pin "1")
  (pin "2"))
 (symbol
  (lib_id "map4:BATT_HOLDER")
  (at 118.11 91.44 270)
  (unit 1)
  (exclude_from_sim no)
  (in_bom yes)
  (on_board yes)
  (dnp no)
  (property "Reference" "BT1" (at 120.904 91.44 90) (effects (font (size 1.016 1.016)) (justify left)))
  (property "Value" "BATT_HOLDER" (at 120.904 92.964 90) (effects (font (size 1.016 1.016)) (justify left)))
  (property "Footprint" "map4_fp:cr2032_02" (at 118.11 91.44 0) (effects (font (size 1.524 1.524)) (hide yes)))
  (property "Datasheet" "" (at 118.11 91.44 0) (effects (font (size 1.524 1.524))))
  (property "Description" "" (at 118.11 91.44 0) (effects (font (size 1.27 1.27))))
  (property "Field4" "HOLDER BATTERY COIN 20MM DIA THM" (at 125.73 91.44 0) (effects (font (size 1.524 1.524)) (justify left) (hide yes)))
  (property "Field5" "HOLDER BATTERY COIN 20MM DIA THM" (at 128.27 91.44 0) (effects (font (size 1.524 1.524)) (justify left) (hide yes)))
  (property "Field6" "Coin Cell, Retainer" (at 130.81 91.44 0) (effects (font (size 1.524 1.524)) (justify left) (hide yes)))
  (property "Field7" "Coin, 20.0mm" (at 133.35 91.44 0) (effects (font (size 1.524 1.524)) (justify left) (hide yes)))
  (property "Field8" "Keystone Electronics" (at 135.89 91.44 0) (effects (font (size 1.524 1.524)) (justify left) (hide yes)))
  (property "Field9" "3003" (at 138.43 91.44 0) (effects (font (size 1.524 1.524)) (justify left) (hide yes)))
  (property "Field10" "Digikey" (at 140.97 91.44 0) (effects (font (size 1.524 1.524)) (justify left) (hide yes)))
  (property "Field11" "3003K-ND" (at 143.51 91.44 0) (effects (font (size 1.524 1.524)) (justify left) (hide yes)))
  (property "Field12" "http://www.digikey.com/scripts/DkSearch/dksus.dll?x=0&y=0&lang=en&KeyWords=3003K-ND&cur=USD" (at 143.51 91.44 0) (effects (font (size 1.524 1.524)) (justify left) (hide yes)))
  (pin "2")
  (pin "1"))
 (symbol
  (lib_id "map4:R")
  (at 160.02 104.14 180)
  (unit 1)
  (exclude_from_sim no)
  (in_bom yes)
  (on_board yes)
  (dnp no)
  (property "Reference" "R1" (at 161.29 99.695 0) (effects (font (size 1.016 1.016))))
  (property "Value" "10E" (at 160.02 104.14 90) (effects (font (size 1.016 1.016))))
  (property "Footprint" "map4_fp:r_0805" (at 161.798 104.14 90) (effects (font (size 1.27 1.27)) (hide yes)))
  (property "Datasheet" "" (at 160.02 104.14 0) (effects (font (size 1.27 1.27))))
  (property "Description" "" (at 160.02 104.14 0) (effects (font (size 1.27 1.27))))
  (property "manf#" "Value" (at 160.02 104.14 0) (effects (font (size 1.524 1.524)) (hide yes)))
  (pin "2")
  (pin "1"))
 (symbol
  (lib_id "map4:R")
  (at 172.72 104.14 180)
  (unit 1)
  (exclude_from_sim no)
  (in_bom yes)
  (on_board yes)
  (dnp no)
  (property "Reference" "R2" (at 173.99 99.695 0) (effects (font (size 1.016 1.016))))
  (property "Value" "10E" (at 172.72 104.14 90) (effects (font (size 1.016 1.016))))
  (property "Footprint" "map4_fp:r_0805" (at 174.498 104.14 90) (effects (font (size 1.27 1.27)) (hide yes)))
  (property "Datasheet" "" (at 172.72 104.14 0) (effects (font (size 1.27 1.27))))
  (property "Description" "" (at 172.72 104.14 0) (effects (font (size 1.27 1.27))))
  (property "manf#" "Value" (at 172.72 104.14 0) (effects (font (size 1.524 1.524)) (hide yes)))
  (pin "2")
  (pin "1"))
 (symbol
  (lib_id "map4:R")
  (at 185.42 104.14 180)
  (unit 1)
  (exclude_from_sim no)
  (in_bom yes)
  (on_board yes)
  (dnp no)
  (property "Reference" "R3" (at 186.69 99.695 0) (effects (font (size 1.016 1.016))))
  (property "Value" "10E" (at 185.42 104.14 90) (effects (font (size 1.016 1.016))))
  (property "Footprint" "map4_fp:r_0805" (at 187.198 104.14 90) (effects (font (size 1.27 1.27)) (hide yes)))
  (property "Datasheet" "" (at 185.42 104.14 0) (effects (font (size 1.27 1.27))))
  (property "Description" "" (at 185.42 104.14 0) (effects (font (size 1.27 1.27))))
  (property "manf#" "Value" (at 185.42 104.14 0) (effects (font (size 1.524 1.524)) (hide yes)))
  (pin "2")
  (pin "1"))
 (symbol
  (lib_id "MAP4-rescue:OPEN_HARDWARE_1")
  (at 273.685 174.625 0)
  (unit 1)
  (exclude_from_sim no)
  (in_bom yes)
  (on_board yes)
  (dnp no)
  (property "Reference" "LOGO1" (at 273.685 167.64 0) (effects (font (size 1.27 1.27))))
  (property "Value" "OPEN_HARDWARE_1" (at 273.685 180.34 0) (effects (font (size 1.27 1.27))))
  (property "Footprint" "map4_fp:Logo_silk_OSHW_6x6mm" (at 273.685 174.625 0) (effects (font (size 1.524 1.524)) (hide yes)))
  (property "Datasheet" "" (at 273.685 174.625 0) (effects (font (size 1.524 1.524))))
  (property "Description" "" (at 273.685 174.625 0) (effects (font (size 1.27 1.27)))))
 (symbol
  (lib_id "map4:CONN_01X01")
  (at 160.02 153.67 270)
  (unit 1)
  (exclude_from_sim no)
  (in_bom yes)
  (on_board yes)
  (dnp no)
  (property "Reference" "P1" (at 162.56 153.67 90) (effects (font (size 1.27 1.27))))
  (property "Value" "Logo_MA" (at 160.02 156.21 90) (effects (font (size 1.27 1.27))))
  (property "Footprint" "map4_fp:MA_LOGO4" (at 160.02 153.67 0) (effects (font (size 1.27 1.27)) (hide yes)))
  (property "Datasheet" "" (at 160.02 153.67 0) (effects (font (size 1.27 1.27))))
  (property "Description" "" (at 160.02 153.67 0) (effects (font (size 1.27 1.27))))
  (pin "1"))
 (symbol
  (lib_id "map4:CONN_01X01")
  (at 182.88 153.67 270)
  (unit 1)
  (exclude_from_sim no)
  (in_bom yes)
  (on_board yes)
  (dnp no)
  (property "Reference" "P2" (at 185.42 153.67 90) (effects (font (size 1.27 1.27))))
  (property "Value" "Fixing_Pin" (at 182.88 156.21 90) (effects (font (size 1.27 1.27))))
  (property "Footprint" "map4_fp:MTG_3mmx1mm2" (at 182.88 153.67 0) (effects (font (size 1.27 1.27)) (hide yes)))
  (property "Datasheet" "" (at 182.88 153.67 0) (effects (font (size 1.27 1.27))))
  (property "Description" "" (at 182.88 153.67 0) (effects (font (size 1.27 1.27))))
  (pin "1"))
 (symbol
  (lib_id "map4:CONN_01X01")
  (at 204.47 153.67 270)
  (unit 1)
  (exclude_from_sim no)
  (in_bom yes)
  (on_board yes)
  (dnp no)
  (property "Reference" "P3" (at 207.01 153.67 90) (effects (font (size 1.27 1.27))))
  (property "Value" "Extra_Pad" (at 204.47 156.21 90) (effects (font (size 1.27 1.27))))
  (property "Footprint" "map4_fp:MTG_0mm8" (at 204.47 153.67 0) (effects (font (size 1.27 1.27)) (hide yes)))
  (property "Datasheet" "" (at 204.47 153.67 0) (effects (font (size 1.27 1.27))))
  (property "Description" "" (at 204.47 153.67 0) (effects (font (size 1.27 1.27))))
  (pin "1"))
 (symbol
  (lib_id "map4:CONN_01X01")
  (at 215.9 153.67 270)
  (unit 1)
  (exclude_from_sim no)
  (in_bom yes)
  (on_board yes)
  (dnp no)
  (property "Reference" "P4" (at 218.44 153.67 90) (effects (font (size 1.27 1.27))))
  (property "Value" "Extra_Pad" (at 215.9 156.21 90) (effects (font (size 1.27 1.27))))
  (property "Footprint" "map4_fp:MTG_0mm8" (at 215.9 153.67 0) (effects (font (size 1.27 1.27)) (hide yes)))
  (property "Datasheet" "" (at 215.9 153.67 0) (effects (font (size 1.27 1.27))))
  (property "Description" "" (at 215.9 153.67 0) (effects (font (size 1.27 1.27))))
  (pin "1"))
 (symbol
  (lib_id "map4:CONN_01X01")
  (at 227.33 153.67 270)
  (unit 1)
  (exclude_from_sim no)
  (in_bom yes)
  (on_board yes)
  (dnp no)
  (property "Reference" "P5" (at 229.87 153.67 90) (effects (font (size 1.27 1.27))))
  (property "Value" "Extra_Pad" (at 227.33 156.21 90) (effects (font (size 1.27 1.27))))
  (property "Footprint" "map4_fp:MTG_0mm8" (at 227.33 153.67 0) (effects (font (size 1.27 1.27)) (hide yes)))
  (property "Datasheet" "" (at 227.33 153.67 0) (effects (font (size 1.27 1.27))))
  (property "Description" "" (at 227.33 153.67 0) (effects (font (size 1.27 1.27))))
  (pin "1"))
 (symbol
  (lib_id "map4:CONN_01X01")
  (at 238.76 153.67 270)
  (unit 1)
  (exclude_from_sim no)
  (in_bom yes)
  (on_board yes)
  (dnp no)
  (property "Reference" "P6" (at 241.3 153.67 90) (effects (font (size 1.27 1.27))))
  (property "Value" "Extra_Pad" (at 238.76 156.21 90) (effects (font (size 1.27 1.27))))
  (property "Footprint" "map4_fp:MTG_0mm8" (at 238.76 153.67 0) (effects (font (size 1.27 1.27)) (hide yes)))
  (property "Datasheet" "" (at 238.76 153.67 0) (effects (font (size 1.27 1.27))))
  (property "Description" "" (at 238.76 153.67 0) (effects (font (size 1.27 1.27))))
  (pin "1"))
 (symbol
  (lib_id "map4:Conn_01x03")
  (at 113.03 73.66 180)
  (unit 1)
  (exclude_from_sim no)
  (in_bom yes)
  (on_board yes)
  (dnp no)
  (property "Reference" "J1" (at 109.982 72.644 0) (effects (font (size 1.27 1.27))))
  (property "Value" "SW" (at 109.728 75.184 0) (effects (font (size 1.27 1.27))))
  (property "Footprint" "map4_fp:PinHeader_1x03_P2.54mm_Vertical" (at 113.03 73.66 0) (effects (font (size 1.27 1.27)) (hide yes)))
  (property "Datasheet" "~" (at 113.03 73.66 0) (effects (font (size 1.27 1.27)) (hide yes)))
  (property "Description" "Generic connector, single row, 01x03, script generated (kicad-library-utils/schlib/autogen/connector/)" (at 113.03 73.66 0) (effects (font (size 1.27 1.27)) (hide yes)))
  (pin "3")
  (pin "2")
  (pin "1"))
 (sheet_instances
  (path ""
   (page "1")))
 (embedded_fonts no))
